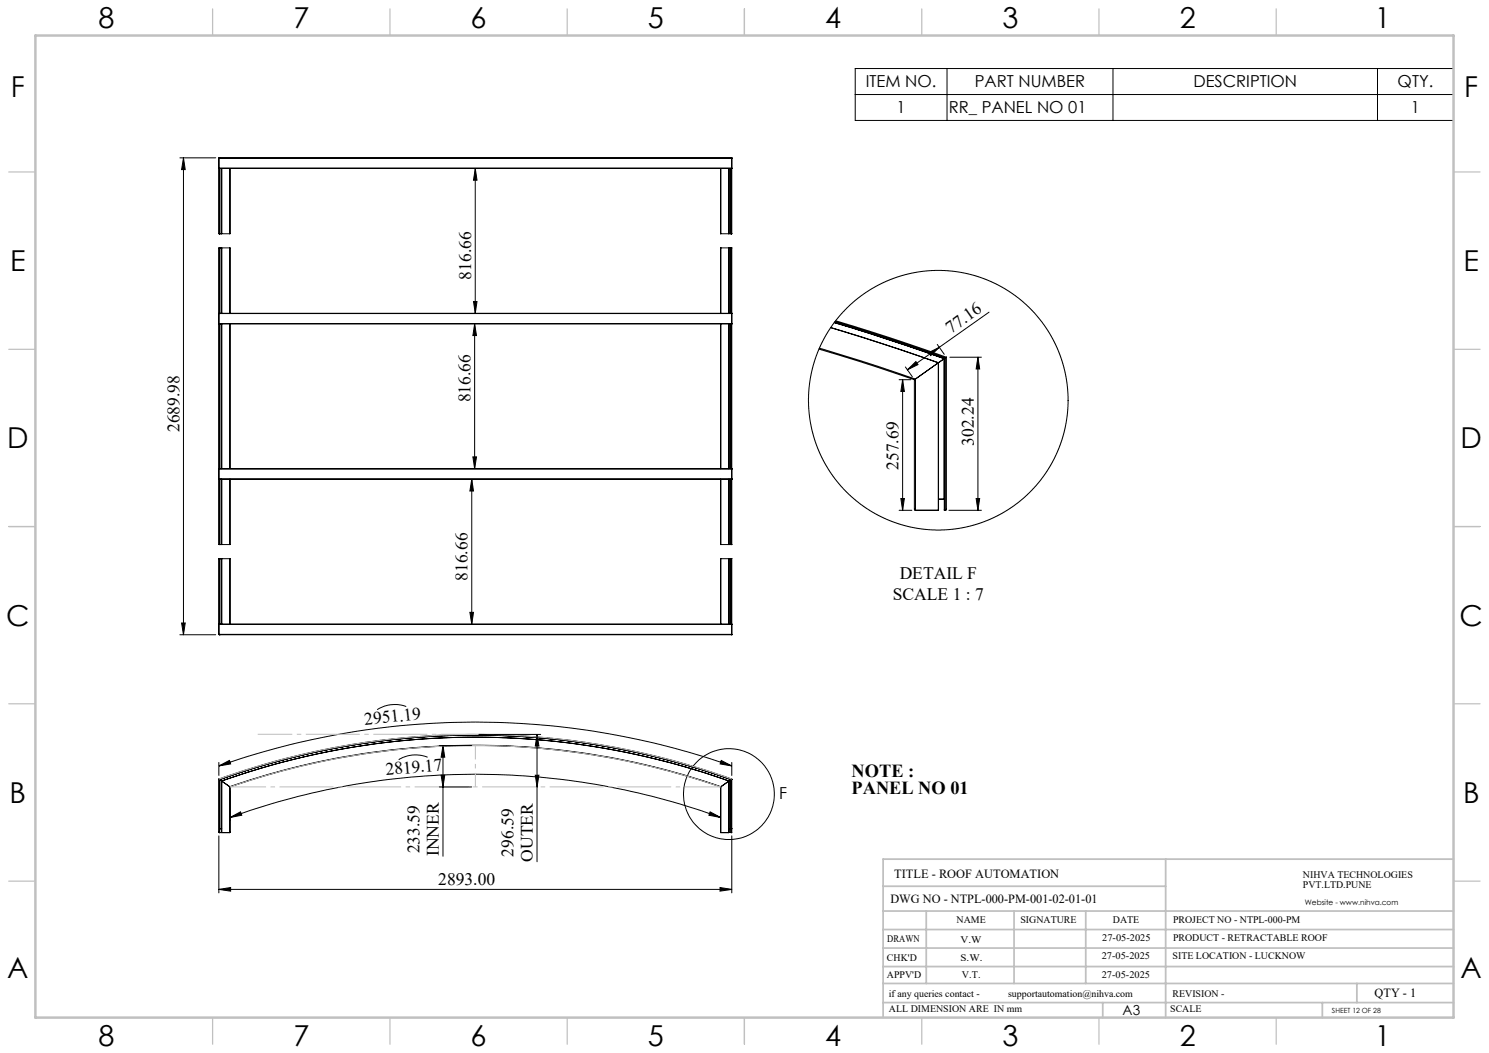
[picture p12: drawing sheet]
<svg xmlns="http://www.w3.org/2000/svg" width="420mm" height="297mm" viewBox="0 0 420 297" stroke-linecap="round" stroke-linejoin="round" font-family="sans-serif">
<g fill="none" stroke="#000" stroke-width=".28">
<path d="M241.2 19.3h168.8v14.7h-168.8zM267.1 19.3v14.7M313.9 19.3v14.7M388.5 19.3v14.7M241.2 26.7h168.8M50.7 44.5h10.2M51.8 44.5l.4 3.3h-1zM51.8 44.5v134.5M61.7 44.6h144.7M61.7 44.6l.1 21.3M61.8 44.5h144.5M61.8 44.5l-.1 .1"/>
<path d="M61.8 47.5h144.5M61.8 47.5h.1M61.8 44.5h.1M61.8 47.5v18.4M61.9 47.5v18.4M62 47.5l-.1 18.4M62.5 47.5v18.4v-18.4M64.8 47.5v18.4M64.9 47.5l-.1 18.4M134.1 47.5l.4 3.3h-.9zM134.1 47.5v40.9M203.2 47.5l.1 18.4"/>
<path d="M203.3 47.5v18.4M205.6 47.5v18.4M206.2 47.5v18.4M206.3 44.5h.1M206.3 47.5h.1M206.3 44.5l.1 .1M206.3 47.5v18.4M206.4 47.4l-.1 .1M206.4 47.4h-144.7l.1 .1M206.4 44.6l-.1 21.3M61.8 69.9v83.7M61.8 69.9v18.5"/>
<path d="M61.8 69.9h3M61.8 65.9h3M61.9 69.9h.1M61.9 65.9h.1M61.9 69.9v18.5M62 69.9v18.5M64.8 69.9l.1 18.5M64.8 69.9v18.5M203.3 69.9l-.1 18.5M203.3 69.9v18.5M203.3 69.9h3M203.3 65.9h3"/>
<path d="M205.6 69.9h.1M205.6 65.9h.1M205.6 69.9v18.5M206.2 69.9v18.5M206.2 69.9h.1M206.2 65.9h.1M206.3 69.9v83.7M206.3 69.9v18.5M61.7 91.3h144.7M61.7 91.3l.1 .1M61.8 88.4h144.6M61.8 88.4h144.5"/>
<path d="M61.8 91.4h144.5M61.8 91.4h.1M61.8 88.4h.1M61.8 91.4v40.8M61.9 91.4v40.8M62 91.4v40.8M62.5 88.4v-18.5v18.5M62.5 91.4v40.8M64.8 91.4v40.8M64.9 91.4v40.8M133.6 85.1h.9l-.4 3.3zM133.9 91.4l.5 3.2h-1z"/>
<path d="M133.9 91.4v40.8M203.2 91.4v40.8M203.3 91.4v40.8M205.6 91.4v40.8M206.2 91.4v40.8M206.3 88.4h.1M206.3 91.4h.1M206.3 91.4v40.8M206.4 91.3l-.1 .1M231 98.5l11.2 3.4 15.7 5.2M231.1 98.2l11.4 3.5 15.7 5.2M234.3 92.4l14.6 4.6 15.8 5.3"/>
<path d="M234.4 92.4l9.2 2.8 21.1 7.1M235.3 91l10.1 3.1 20.9 7.1M235.3 90.9l10.1 3.1 20.9 7.1M235.4 90.9l15.3 4.8 15.7 5.4M235.5 90.7l15.4 4.8 15.7 5.5M235.7 90.5l20.7 6.6 10.5 3.6-.3 .3M262 99.4l2.9-1.4-2.4 2.3zM264.4 97.2l1.9 2.7M279 88l-23.1 16.3M253.6 107.1h3.3M254.6 107.1v36.8M254.6 107.1l.5 3.3h-1z"/>
<path d="M255.4 103.5l2 2.8M255.9 104.3l2.4-2.3 .6 .8zM257.9 107.1v36.5l.3 .3M257.9 107.1l.3-.2v37M258.2 106.9l-.3 .2M264.7 102.3l-6.5 4.6M264.7 102.3v41.6M264.7 102.3h.1M266.3 101.2l-1.6 1.1M266.3 101.1v.1M266.3 101.1v42.8M266.4 101.1h-.1"/>
<path d="M266.4 101.1v42.8M266.6 100.9l.3-.2v42.9M266.6 101l-.2 .1M266.6 100.9v43M266.6 100.9l-.2 .2M267.9 100.7h8.9M275.8 100.7l.5 3.4h-1zM275.8 100.7v43.2M61.7 132.3h144.7M61.8 132.2h144.5M61.8 132.2l-.1 .1M61.8 135.2h144.5"/>
<path d="M61.8 135.2h.1M61.8 132.2h.1M61.8 135.2v18.4M61.9 135.2v18.4M62 135.2l-.1 18.4M62.5 135.2v18.4v-18.4M64.8 135.2v18.4M64.9 135.2l-.1 18.4M133.1 135.2l.5 3.3h-1.1zM133.1 135.2v40.8M133.4 128.9h1l-.5 3.3zM203.2 135.2l.1 18.4"/>
<path d="M203.3 135.2v18.4M205.6 135.2v18.4M206.2 135.2v18.4M206.3 132.2h.1M206.3 135.2h.1M206.3 132.2l.1 .1M206.3 135.2v18.4M206.4 135.1l-.1 .1M206.4 135.1h-144.7l.1 .1M61.8 157.6l-.1 21.3M61.8 157.6v18.4M61.8 157.6h3"/>
<path d="M61.8 153.6h3M61.9 157.6h.1M61.9 153.6h.1M61.9 157.6v18.4M62 157.6v18.4M64.8 157.6l.1 18.4M64.8 157.6v18.4M203.3 157.6l-.1 18.4M203.3 157.6v18.4M203.3 157.6h3M203.3 153.6h3M205.6 157.6h.1"/>
<path d="M205.6 153.6h.1M205.6 157.6v18.4M206.2 157.6v18.4M206.2 157.6h.1M206.2 153.6h.1M206.3 157.6l.1 21.3M206.3 157.6v18.4M253.6 143.9h3.6M254.1 140.6h1l-.5 3.3zM258.2 143.9h6.5M264.7 143.9h.1M264.7 140.8h1.6"/>
<path d="M266.3 140.8h.1M266.3 143.9h.1M266.4 143.9h.2M266.9 143.6l-.3 .3M267.7 143.9h9.1M275.3 140.6h1l-.5 3.3zM50.7 179h10.2M51.2 175.7h1l-.4 3.3zM61.7 178.9l.1 .1M61.7 178.9h144.7M61.7 176.1h144.7M61.8 179h.1"/>
<path d="M61.8 176l-.1 .1M61.8 176h.1M61.8 176h144.5M61.8 179h144.5M62.5 176v-18.4v18.4M132.5 172.7h1.1l-.5 3.3zM206.3 176l.1 .1M206.3 176h.1M206.3 179h.1M206.4 178.9l-.1 .1M114.6 199.3a9.3 9.3 0 0 0-8.2 .9M61.7 215v3.7"/>
<path d="M61.7 216l3-1.5 .4 1zM61.7 216a217.5 217.5 0 0 1 144.7 0M61.7 219.7l.1 .1M61.7 219.7a214 214 0 0 1 144.7 0M61.7 219.7v15M61.8 219.8a213.4 213.4 0 0 1 144.5 0M61.8 219.8v15M61.8 219.8h.1M61.9 219.8v.1M61.9 219.9h.1M61.9 219.9a213.4 213.4 0 0 1 144.3 0M61.9 219.8a214.1 214.1 0 0 1 144.3 0"/>
<path d="M61.9 219.8v15M62 219.9a213.9 213.9 0 0 1 144.2 0M62 219.9l-.1 13.8h.6M62 219.9l.5 .4M120.6 213.6a9.1 9.1 0 0 0-8.1 .7M123.9 210.3h9.2M124.4 218.6h1l-.4 3.4zM125 210.3l.4 3.3h-1zM125 210.3v31.2M135.1 207.1h17.4M151 218.6h1l-.5 3.4zM151.5 207.1l.5 3.3h-1z"/>
<path d="M151.5 207.1v36M203.4 214.5l3 1.5-3.3-.5zM206.2 219.9h.1M206.2 219.9l-.6 .4M206.2 219.9v14.9M206.2 219.8v.1M206.2 219.8v15M206.3 219.8h-.1M206.3 219.8v15M206.4 215v3.7M206.4 219.7l-.1 .1M206.4 219.7v15"/>
<path d="M61.7 234.7l.1 .1M61.7 235.8v16M61.8 234.8h.1M61.9 234.8h.1M62.5 234.8h.1M62.5 220.3h.1M62.5 220.3a213.5 213.5 0 0 1 143.1 0M62.5 220.3v14.5M62.5 220.3a212.7 212.7 0 0 1 143.1 0M62.5 234.8h2.3M62.5 220.3l2.3 1.6M64.8 221.9l.1 .1"/>
<path d="M64.8 221.9a210.6 210.6 0 0 1 138.5 0M64.8 221.9v12.9M64.9 234.7l-.1 .1M64.9 222a210.6 210.6 0 0 1 138.3 0M64.9 222v12.7M64.9 230.6l2.9-1.6 .4 .9zM64.9 230.6a202 202 0 0 1 138.3 0M123.9 222h9.2M200.3 229l2.9 1.6-3.2-.7zM203.2 234.7l.1 .1M203.2 222v12.7M203.3 221.9l-.1 .1"/>
<path d="M203.3 234.8h2.3M203.3 221.9v12.9M205.6 220.3h.1M205.6 234.8h.1M205.6 220.3l-2.3 1.6M205.6 233.7h.6M205.6 220.3v14.5M206.2 234.8h.1M206.2 233.7h.1M206.4 234.7l-.1 .1M206.4 235.8v16M61.7 250.9l3.4-.6v1.1z"/>
<path d="M61.7 250.9h144.7M203.1 250.3l3.3 .6-3.3 .5z"/>
<circle cx="264.7" cy="112.9" r="36.6"/>
<circle cx="205.6" cy="224" r="12.8"/>
</g>
<path d="M61.7 219.7a214 214 0 0 1 144.7 0M64.9 222a210.7 210.7 0 0 1 138.3 0" fill="none" stroke="#c0c0c0" stroke-width=".28"/>
<path d="M72.7 207.1h61.4" fill="none" stroke="#c0c0c0" stroke-width=".28" stroke-dasharray="15.2 1.3 1.3 1.3" stroke-dashoffset="5.5" stroke-linecap="butt"/>
<path d="M64.9 221.9h138.4" fill="none" stroke="#c0c0c0" stroke-width=".28" stroke-dasharray="15.2 1.3 1.3 1.3" stroke-dashoffset="5.1" stroke-linecap="butt"/>
<path d="M134.1 210.3v11.6" fill="none" stroke="#c0c0c0" stroke-width=".28" stroke-dasharray="15.2 1.3 1.3 1.3" stroke-dashoffset="11.3" stroke-linecap="butt"/>
<g fill="none" stroke="#c0c0c0" stroke-width=".35">
<path d="M60 2.5v7.5M110 2.5v7.5M160 2.5v7.5M210 2.5v7.5M260 2.5v7.5M310 2.5v7.5M360 2.5v7.5M2.5 48.5h7.5M410 48.5h7.5M2.5 98.5h7.5M410 98.5h7.5M2.5 148.5h7.5"/>
<path d="M410 148.5h7.5M2.5 198.5h7.5M410 198.5h7.5M2.5 248.5h7.5M410 248.5h7.5M60 287v7.5M110 287v7.5M160 287v7.5M210 287v7.5M260 287v7.5M310 287v7.5M360 287v7.5"/>
</g>
<g fill="none" stroke="#c0c0c0" stroke-width=".5">
<path d="M249.1 257h160.9M249.1 250h79.7M261.3 257v20.4M286 257v20.4M306.2 257v20.4M328.8 242.3v44.7M410 242.3h-160.9v44.7M249.1 272.6h160.9M249.1 267.4h160.9M249.1 262.2h160.9M249.1 277.4h160.9M382.7 277.4v5.4"/>
<path d="M249.1 282.8h160.9M311 282.8v4.2M373 282.8v4.2"/>
</g>
<path d="M10 10h400v277h-400z" fill="none" stroke="#c0c0c0" stroke-width=".7"/>
<g fill="#000">
<path d="M134.1 47.5l.4 3.3h-.9zM133.6 85.1h.9l-.4 3.3zM133.9 91.4l.5 3.2h-1zM133.4 128.9h1l-.5 3.3zM133.1 135.2l.5 3.3h-1.1zM132.5 172.7h1.1l-.5 3.3zM51.8 44.5l.4 3.3h-1zM51.2 175.7h1l-.4 3.3zM275.8 100.7l.5 3.4h-1zM275.3 140.6h1l-.5 3.3z"/>
<path d="M254.6 107.1l.5 3.3h-1zM254.1 140.6h1l-.5 3.3z"/>
<path d="M255.9 104.3l2.4-2.3 .6 .8zM262 99.4l2.9-1.4-2.4 2.3z"/>
<path d="M125 210.3l.4 3.3h-1zM124.4 218.6h1l-.4 3.4z"/>
<path d="M151.5 207.1l.5 3.3h-1zM151 218.6h1l-.5 3.4z"/>
<path d="M203.4 214.5l3 1.5-3.3-.5zM61.7 216l3-1.5 .4 1z"/>
<path d="M200.3 229l2.9 1.6-3.2-.7zM64.9 230.6l2.9-1.6 .4 .9z"/>
<path d="M61.7 250.9l3.4-.6v1.1zM203.1 250.3l3.3 .6-3.3 .5z"/>
</g>
<g font-size="8.1">
<text x="27.8" y="8">8</text>
<text x="82.8" y="8">7</text>
<text x="132.8" y="8">6</text>
<text x="182.8" y="8">5</text>
<text x="232.8" y="8">4</text>
<text x="282.8" y="8">3</text>
<text x="332.8" y="8">2</text>
<text x="387.8" y="8">1</text>
<text x="3" y="27.2">F</text>
<text x="413" y="27.2">F</text>
<text x="2.8" y="76.5">E</text>
<text x="412.8" y="76.5">E</text>
<text x="2" y="126.5">D</text>
<text x="412" y="126.5">D</text>
<text x="1.7" y="176.5">C</text>
<text x="411.7" y="176.5">C</text>
<text x="2.7" y="226.5">B</text>
<text x="412.7" y="226.5">B</text>
<text x="2" y="275.7">A</text>
<text x="412" y="275.7">A</text>
<text x="27.8" y="295">8</text>
<text x="82.8" y="295">7</text>
<text x="132.8" y="295">6</text>
<text x="182.8" y="295">5</text>
<text x="232.8" y="295">4</text>
<text x="282.8" y="295">3</text>
<text x="332.8" y="295">2</text>
<text x="387.8" y="295">1</text>
</g>
<g font-size="5.2">
<text x="240.2" y="219.2">NOTE :</text>
<text x="240.2" y="223.8">PANEL NO 01</text>
</g>
<g font-size="4.9">
<text x="132.9" y="78.9" transform="rotate(-90 132.9 78.9)">816.66</text>
<text x="268.2" y="94.2" transform="rotate(-35 268.2 94.2)">77.16</text>
<text x="132.7" y="113.5" transform="rotate(-90 132.7 113.5)">816.66</text>
<text x="50.6" y="121.9" transform="rotate(-90 50.6 121.9)">2689.98</text>
<text x="274.7" y="125.8" transform="rotate(-90 274.7 125.8)">302.24</text>
<text x="253.4" y="132.5" transform="rotate(-90 253.4 132.5)">257.69</text>
<text x="131.9" y="163.8" transform="rotate(-90 131.9 163.8)">816.66</text>
<text x="253.8" y="163.4">DETAIL F</text>
<text x="251.9" y="169.4">SCALE 1 : 7</text>
<text x="103" y="204.6" transform="rotate(-6 103 204.6)">2951.19</text>
<text x="108.9" y="218.6" transform="rotate(-5 108.9 218.6)">2819.17</text>
<text x="118.3" y="240.7" transform="rotate(-90 118.3 240.7)">233.59</text>
<text x="123.8" y="241.5" transform="rotate(-90 123.8 241.5)">INNER</text>
<text x="144.9" y="241.6" transform="rotate(-90 144.9 241.6)">296.59</text>
<text x="150.3" y="243" transform="rotate(-90 150.3 243)">OUTER</text>
<text x="123.6" y="249.7">2893.00</text>
</g>
<g font-size="4.7">
<text x="244.2" y="24.7">ITEM NO.</text>
<text x="275" y="24.7">PART NUMBER</text>
<text x="336.6" y="24.7">DESCRIPTION</text>
<text x="394.2" y="24.7">QTY.</text>
<text x="252.9" y="32">1</text>
<text x="267.6" y="32">RR_ PANEL NO 01</text>
<text x="398" y="32">1</text>
<text x="219.8" y="225.3">F</text>
</g>
<text font-size="3.9" x="316.7" y="286.4">A3</text>
<g font-size="3.5">
<text x="252.2" y="247.6">TITLE - ROOF AUTOMATION</text>
<text x="251.2" y="254.7">DWG NO - NTPL-000-PM-001-02-01-01</text>
<text x="387.7" y="281.1">QTY - 1</text>
</g>
<g font-size="2.8">
<text x="367.5" y="247.6">NIHVA TECHNOLOGIES</text>
<text x="367.5" y="250.5">PVT.LTD.PUNE</text>
<text x="269.8" y="260.3">NAME</text>
<text x="287.8" y="260.3">SIGNATURE</text>
<text x="313.9" y="260.4">DATE</text>
<text x="330.9" y="260.4">PROJECT NO - NTPL-000-PM</text>
<text x="250.3" y="265.6">DRAWN</text>
<text x="270.9" y="266.1">V.W</text>
<text x="310.9" y="265.5">27-05-2025</text>
<text x="330.9" y="265.5">PRODUCT - RETRACTABLE ROOF</text>
<text x="250.2" y="271.1">CHK'D</text>
<text x="250.2" y="275.8">APPV'D</text>
<text x="270.9" y="271.1">S.W.</text>
<text x="271.3" y="275.8">V.T.</text>
<text x="310.8" y="270.6">27-05-2025</text>
<text x="310.8" y="275.8">27-05-2025</text>
<text x="330.7" y="270.6">SITE LOCATION - LUCKNOW</text>
<text x="250.7" y="281.1">if any queries contact -</text>
<text x="284.3" y="281.1">supportautomation@nihva.com</text>
<text x="330.7" y="281.1">REVISION -</text>
<text x="250.7" y="285.6">ALL DIMENSION ARE IN mm</text>
<text x="330.1" y="285.6">SCALE</text>
</g>
<text font-size="2.1" x="368.1" y="255.1">Website - www.nihva.com</text>
<text font-size="2" x="375.7" y="285.6">SHEET 12 OF 28</text>
</svg>
